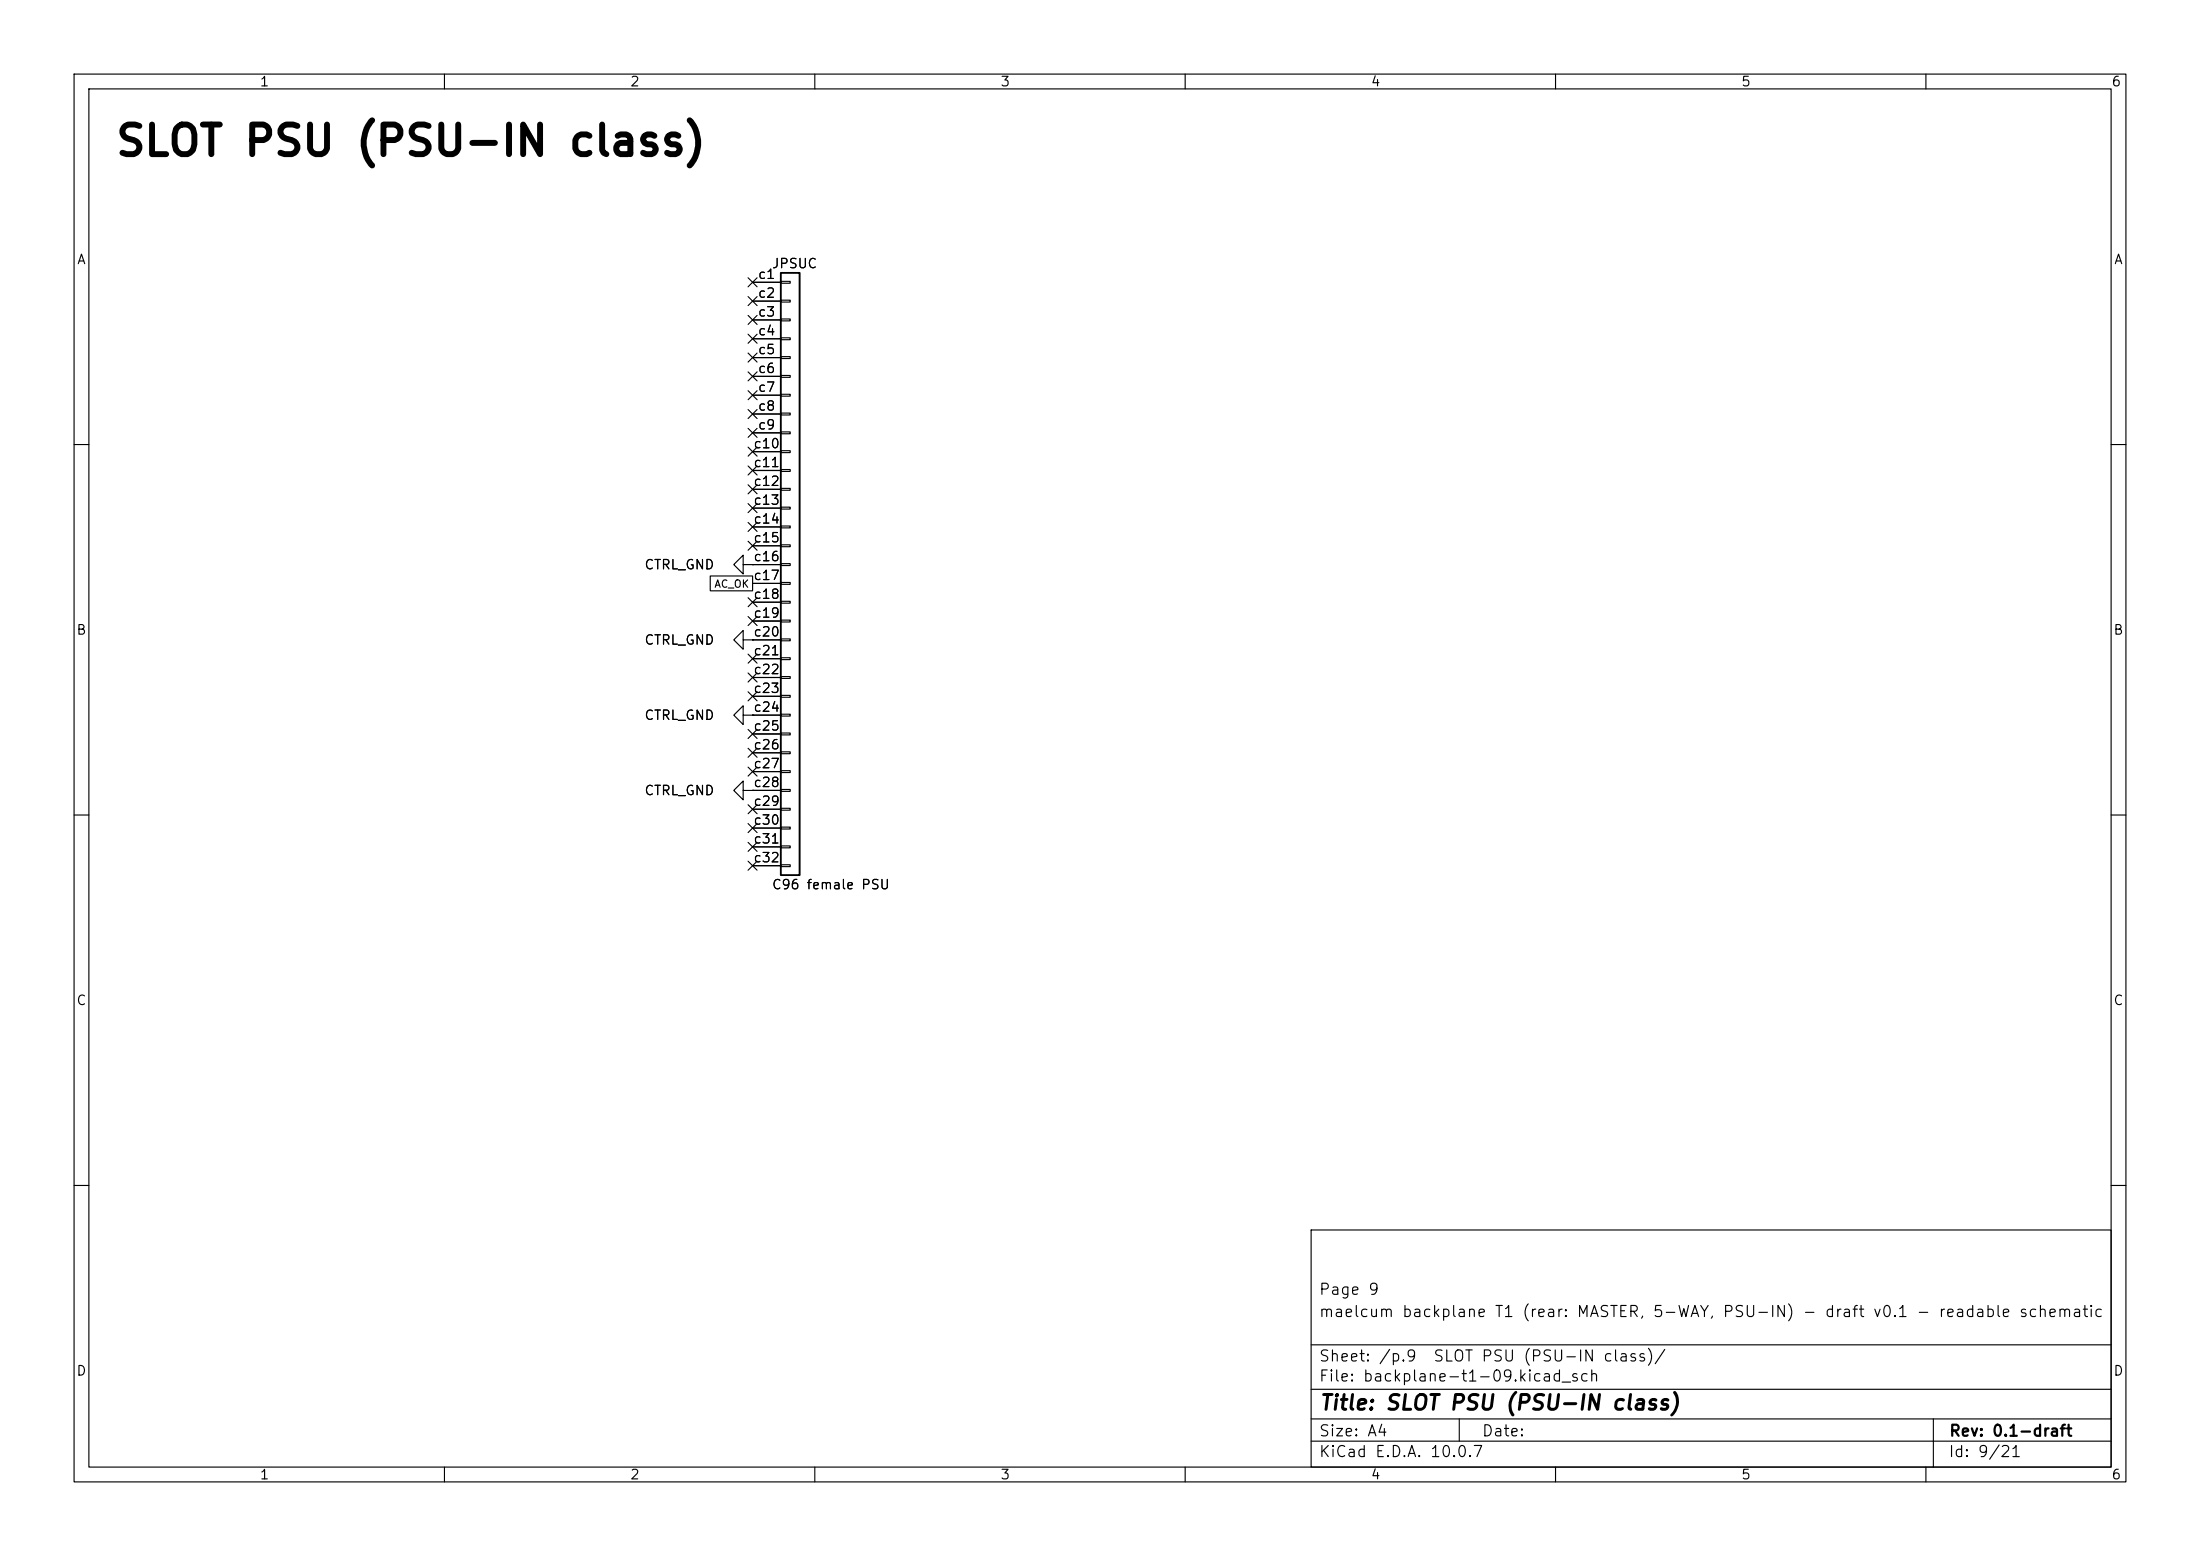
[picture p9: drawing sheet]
<svg xmlns="http://www.w3.org/2000/svg" width="297mm" height="210mm" viewBox="0 0 297 210" stroke-linecap="round" stroke-linejoin="round" font-family="sans-serif">
<g fill="none" stroke="#000" stroke-width=".15">
<path d="M10 10h277v190h-277zM12 12h273v186h-273zM60 10v2M110 10v2M160 10v2M210 10v2M260 10v2M101 37.5l1.2 1.2M101.6 38.1h3.8M102.2 37.5l-1.2 1.2M105.4 38h1.3v.2h-1.3zM101 55.3l1.2 1.2"/>
<path d="M101 57.8l1.2 1.2M101 50.2l1.2 1.2M101 47.7l1.2 1.2M101 45.1l1.2 1.2M101 42.6l1.2 1.2M101 40l1.2 1.2M101 52.7l1.2 1.2M101.6 40.6h3.8M101.6 43.2h3.8M101.6 45.7h3.8M101.6 48.3h3.8M101.6 50.8h3.8"/>
<path d="M101.6 53.3h3.8M101.6 55.9h3.8M101.6 58.4h3.8M102.2 55.3l-1.2 1.2M102.2 57.8l-1.2 1.2M102.2 50.2l-1.2 1.2M102.2 47.7l-1.2 1.2M102.2 45.1l-1.2 1.2M102.2 42.6l-1.2 1.2M102.2 40l-1.2 1.2M102.2 52.7l-1.2 1.2M105.4 40.5h1.3v.3h-1.3z"/>
<path d="M105.4 43.1h1.3v.2h-1.3zM105.4 45.6h1.3v.2h-1.3zM105.4 48.1h1.3v.3h-1.3zM105.4 50.7h1.3v.2h-1.3zM105.4 53.2h1.3v.3h-1.3zM105.4 55.8h1.3v.2h-1.3zM105.4 58.3h1.3v.2h-1.3zM10 60h2M95.9 77.7h5.7v2h-5.7zM100.3 76.2v-1.3l-1.2 1.3 1.2 1.3v-1.3h1.3M101 60.4l1.2 1.2M101 62.9l1.2 1.2"/>
<path d="M101 65.4l1.2 1.2M101 68l1.2 1.2M101 70.5l1.2 1.2M101 73.1l1.2 1.2M101.6 76.2h.1M101.6 61h3.8M101.6 63.5h3.8M101.6 66h3.8M101.6 68.6h3.8M101.6 71.1h3.8M101.6 73.7h3.8M101.6 76.2h3.8"/>
<path d="M101.6 78.7h3.8M102.2 60.4l-1.2 1.2M102.2 62.9l-1.2 1.2M102.2 65.4l-1.2 1.2M102.2 68l-1.2 1.2M102.2 70.5l-1.2 1.2M102.2 73.1l-1.2 1.2M105.4 60.8h1.3v.3h-1.3zM105.4 63.4h1.3v.2h-1.3zM105.4 65.9h1.3v.3h-1.3zM105.4 68.5h1.3v.2h-1.3zM105.4 71h1.3v.2h-1.3z"/>
<path d="M105.4 73.5h1.3v.3h-1.3zM105.4 76.1h1.3v.2h-1.3zM105.4 78.6h1.3v.3h-1.3zM285 60h2M100.3 86.4v-1.3l-1.2 1.3 1.2 1.2v-1.2h1.3M100.3 96.5v-1.2l-1.2 1.2 1.2 1.3v-1.3h1.3M101 80.7l1.2 1.2M101 83.2l1.2 1.2M101 90.8l1.2 1.2M101 93.4l1.2 1.2M101 88.3l1.2 1.2M101 98.5l1.2 1.2"/>
<path d="M101.6 86.4h.1M101.6 96.5h.1M101.6 81.3h3.8M101.6 83.8h3.8M101.6 86.4h3.8M101.6 88.9h3.8M101.6 91.4h3.8M101.6 94h3.8M101.6 96.5h3.8M101.6 99.1h3.8M102.2 80.7l-1.2 1.2M102.2 83.2l-1.2 1.2"/>
<path d="M102.2 90.8l-1.2 1.2M102.2 93.4l-1.2 1.2M102.2 88.3l-1.2 1.2M102.2 98.5l-1.2 1.2M105.4 81.2h1.3v.2h-1.3zM105.4 83.7h1.3v.2h-1.3zM105.4 86.2h1.3v.3h-1.3zM105.4 88.8h1.3v.2h-1.3zM105.4 91.3h1.3v.3h-1.3zM105.4 93.9h1.3v.2h-1.3zM105.4 96.4h1.3v.2h-1.3zM105.4 98.9h1.3v.3h-1.3z"/>
<path d="M10 110h2M100.3 106.7v-1.3l-1.2 1.3 1.2 1.3v-1.3h1.3M101 113.7l1.2 1.2M101 111.2l1.2 1.2M101 116.2l1.2 1.2M101 108.6l1.2 1.2M101 101l1.2 1.2M101 103.5l1.2 1.2M101.6 106.7h.1M101.6 101.6h3.8M101.6 104.1h3.8M101.6 106.7h3.8"/>
<path d="M101.6 109.2h3.8M101.6 111.8h3.8M101.6 114.3h3.8M101.6 116.8h3.8M102.2 113.7l-1.2 1.2M102.2 111.2l-1.2 1.2M102.2 116.2l-1.2 1.2M102.2 108.6l-1.2 1.2M102.2 101l-1.2 1.2M102.2 103.5l-1.2 1.2M105.4 101.5h1.3v.2h-1.3zM105.4 104h1.3v.3h-1.3z"/>
<path d="M105.4 106.6h1.3v.2h-1.3zM105.4 109.1h1.3v.2h-1.3zM105.4 111.6h1.3v.3h-1.3zM105.4 114.2h1.3v.2h-1.3zM105.4 116.7h1.3v.3h-1.3zM285 110h2M10 160h2M177 166h108v32h-108zM285 160h2M60 198v2M110 198v2M160 198v2"/>
<path d="M177 194.5h108M177 191.5h108M177 187.5h108M177 181.5h108M197 191.5v3M210 198v2M260 198v2M261 191.5v6.5"/>
</g>
<path d="M105.4 36.8h2.5v81.3h-2.5z" fill="none" stroke="#000" stroke-width=".25"/>
<text font-size="4" x="15.4" y="22">SLOT PSU (PSU-IN class)</text>
<text font-size="2" x="178" y="190.8">Title: SLOT PSU (PSU-IN class)</text>
<g font-size="1.5">
<text x="178" y="178.1">maelcum backplane T1 (rear: MASTER, 5-WAY, PSU-IN) - draft v0.1 - readable schematic</text>
<text x="178" y="175.1">Page 9</text>
<text x="178" y="184.1">Sheet: /p.9</text>
<text x="193.4" y="184.1">SLOT PSU (PSU-IN class)/</text>
<text x="178" y="186.8">File: backplane-t1-09.kicad_sch</text>
<text x="178" y="197">KiCad E.D.A. 10.0.7</text>
<text x="178" y="194.2">Size: A4</text>
<text x="200" y="194.2">Date:</text>
<text x="263" y="197">Id: 9/21</text>
<text x="263" y="194.2">Rev: 0.1-draft</text>
</g>
<g font-size="1.3">
<text x="35" y="12">1</text>
<text x="85" y="12">2</text>
<text x="135" y="12">3</text>
<text x="185" y="12">4</text>
<text x="235" y="12">5</text>
<text x="285" y="12">6</text>
<text x="10.3" y="36">A</text>
<text x="285.3" y="36">A</text>
<text x="102.2" y="38">c1</text>
<text x="102.2" y="40.5">c2</text>
<text x="104.1" y="36.5">JPSUC</text>
<text x="102.2" y="43">c3</text>
<text x="102.2" y="45.6">c4</text>
<text x="102.2" y="48.1">c5</text>
<text x="102.2" y="50.7">c6</text>
<text x="102.2" y="53.2">c7</text>
<text x="102.2" y="55.7">c8</text>
<text x="102.2" y="58.3">c9</text>
<text x="101.6" y="60.8">c10</text>
<text x="101.6" y="63.4">c11</text>
<text x="101.6" y="65.9">c12</text>
<text x="101.6" y="68.4">c13</text>
<text x="101.6" y="71">c14</text>
<text x="86.9" y="77.2">CTRL_GND</text>
<text x="101.6" y="73.5">c15</text>
<text x="101.6" y="76.1">c16</text>
<text x="101.6" y="78.6">c17</text>
<text x="101.6" y="81.1">c18</text>
<text x="101.6" y="83.7">c19</text>
<text x="10.2" y="86">B</text>
<text x="86.9" y="87.3">CTRL_GND</text>
<text x="101.6" y="86.2">c20</text>
<text x="101.6" y="88.8">c21</text>
<text x="285.2" y="86">B</text>
<text x="101.6" y="91.3">c22</text>
<text x="101.6" y="93.8">c23</text>
<text x="86.9" y="97.5">CTRL_GND</text>
<text x="101.6" y="96.4">c24</text>
<text x="101.6" y="98.9">c25</text>
<text x="101.6" y="101.5">c26</text>
<text x="86.9" y="107.6">CTRL_GND</text>
<text x="101.6" y="104">c27</text>
<text x="101.6" y="106.5">c28</text>
<text x="101.6" y="109.1">c29</text>
<text x="101.6" y="111.6">c30</text>
<text x="101.6" y="114.2">c31</text>
<text x="101.6" y="116.7">c32</text>
<text x="104.1" y="120.3">C96 female PSU</text>
<text x="10.2" y="136">C</text>
<text x="285.2" y="136">C</text>
<text x="10.2" y="186">D</text>
<text x="285.2" y="186">D</text>
<text x="35" y="200">1</text>
<text x="85" y="200">2</text>
<text x="135" y="200">3</text>
<text x="185" y="200">4</text>
<text x="235" y="200">5</text>
<text x="285" y="200">6</text>
</g>
<text font-size="1" x="96.4" y="79.6">AC_OK</text>
</svg>
